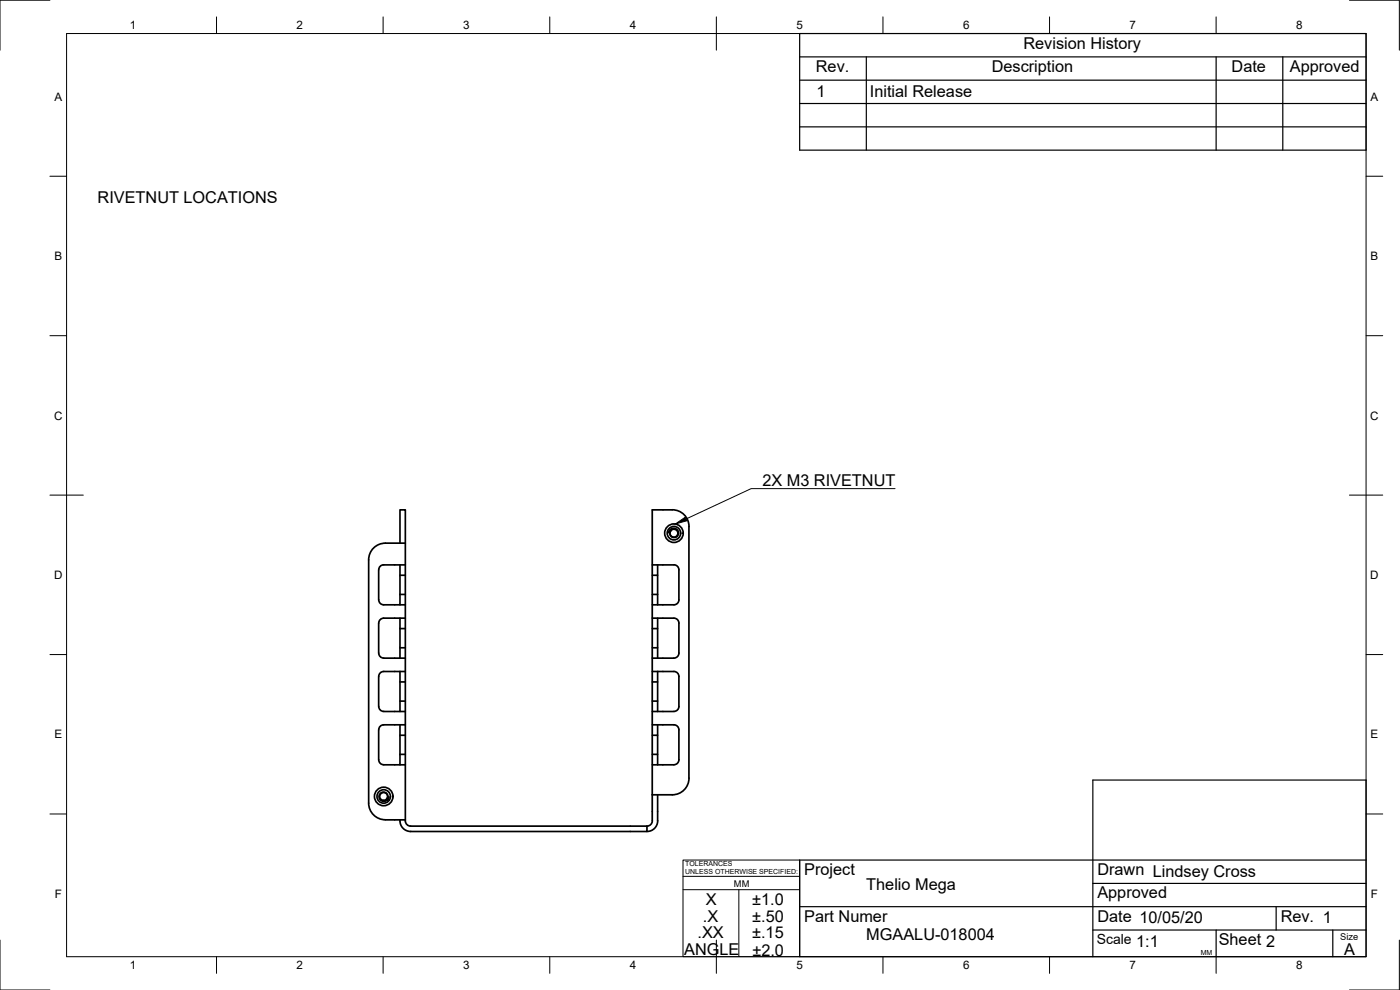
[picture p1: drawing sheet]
<svg xmlns="http://www.w3.org/2000/svg" width="420mm" height="297mm" viewBox="0 0 420 297" stroke-linecap="round" stroke-linejoin="round" font-family="sans-serif">
<!-- layer: Visible -->
<g fill="none" stroke="#000" stroke-width=".51">
<path d="M201.1 159l.9-.5 1.2 .4 .4 .9-.3 1-.8 .5-1.1-.4-.4-.8 .4-.9-.3 1.1 .7 .8h.8l.5-.3 .3-1-.5-.8-.9-.3-.8 .4-.5 .8zM202.5 158.8l-1.1 .3M206.8 158v75.5a5 5 0 0 1-5 5h-6.1M206.8 158a5 5 0 0 0-5-5h-6.1v85.5M120 163v-10h1.6v93.3M120 169.5v12M120 172.6h1.6M120 178.4h1.6M121.6 163h-2.7a11.2 11.2 0 0 0-5.8 .7 5 5 0 0 0-2.5 4.3v73a5 5 0 0 0 5 5M121.6 169.5h-6.5a1.45 1.45 0 0 0-1.4 1.5l-.1 9a1.54 1.54 0 0 0 1.6 1.5h6.4M195.7 169.5h6.6a1.49 1.49 0 0 1 1.5 1.5v9a1.49 1.49 0 0 1-1.5 1.5h-6.6M195.7 172.6h1.7"/>
<path d="M195.7 178.4h1.7M197.4 169.5v12M120 185.5v12M120 188.6h1.6M120 194.4h1.6M121.6 185.5h-6.4a1.52 1.52 0 0 0-1.6 1.5l.1 9a1.49 1.49 0 0 0 1.5 1.4l6.4 .1M195.7 185.5h6.6a1.49 1.49 0 0 1 1.5 1.5v9a1.49 1.49 0 0 1-1.5 1.4l-6.6 .1M195.7 188.6h1.7M195.7 194.4h1.7M197.4 185.5v12M113.6 219l.1 9a1.49 1.49 0 0 0 1.5 1.5M120 217.5v12"/>
<path d="M120 201.5v12M120 204.6h1.6M120 210.4h1.6M121.6 217.5h-6.4a1.49 1.49 0 0 0-1.5 1.5M121.6 201.5h-6.4a1.52 1.52 0 0 0-1.6 1.5l.1 9a1.49 1.49 0 0 0 1.5 1.5h6.4M195.7 201.5h6.6a1.49 1.49 0 0 1 1.5 1.5v9a1.49 1.49 0 0 1-1.5 1.5h-6.6M195.7 217.5h6.6a1.49 1.49 0 0 1 1.5 1.5M195.7 204.6h1.7M195.7 210.4h1.7M197.4 201.5v12M197.4 217.5v12M203.8 219v9a1.49 1.49 0 0 1-1.5 1.5"/>
<path d="M115.1 229.5h6.5M116 239.8l.3-.7-.2-.8-.6-.5-.8 .1-.6 .5-.1 .8 .4 .7 .6 .2M116 239.8l.4-.8-.2-.8-.7-.5-.9 .1-.5 .3-.4 .8 .3 .9 .4 .4 1 .2 .6-.2 .5-.5 .1-.6-.7 1h-.9M116 239.8l-1 .3M120 220.6h1.6M120 226.3h1.6M195.7 238.5v7.8M195.7 229.5h6.5M195.7 220.6h1.7M195.7 226.3h1.7M197.4 238.5v7.8M115.6 246h6"/>
<path d="M120 246.3a3.2 3.2 0 0 0 3.2 3.2M120 246v.3M121.6 246.3a1.6 1.6 0 0 0 1.6 1.6M123.2 247.9h71M194.2 247.9v1.6h-71M195.8 246.3a1.6 1.6 0 0 1-1.6 1.6M197.4 246.3a3.2 3.2 0 0 1-3.2 3.2"/>
<circle cx="202.3" cy="160" r="2.78"/>
<circle cx="202.3" cy="160" r="2.02"/>
<circle cx="115.2" cy="239" r="2.78"/>
<circle cx="115.2" cy="239" r="2.02"/>
</g>
<!-- layer: Border -->
<g fill="none" stroke="#000" stroke-width=".3">
<path d="M15 .1h-15v15M20 10.1h390v276.9h-390zM65 5.1v5M115 5.1v5M165 5.1v5M215 5.1v10M265 5.1v5M315 5.1v5M365 5.1v5M405 .1h15v15M15 52.9h5M410 52.9h5"/>
<path d="M15 100.7h5M410 100.7h5M15 148.6h10M405 148.6h10M15 196.4h5M410 196.4h5M15 244.2h5M410 244.2h5M0 282.1v14.9h15M65 287v5M115 287v5M165 287v5"/>
<path d="M215 282.1v9.9M265 287v5M315 287v5M365 287v5M420 282.1v14.9h-15"/>
</g>
<!-- layer: TitleBlock -->
<g fill="none" stroke="#000" stroke-width=".36">
<path d="M240 10.1h170v34.9h-170zM240 17.1h170M260 17.1v27.9M365 17.1v27.9M385 17.1v27.9M240 38.1h170M240 31.1h170M240 24.1h170M410 258h-170v29h170v-53h-82v53M240 272h170M328 279h82M328 265.1h82"/>
<path d="M365 279v8M383 272v7M400 279v8"/>
</g>
<path d="M205 258h35v29h-35zM205 262.9h35M205 266.9h35M221.7 266.9v20" fill="none" stroke="#000" stroke-width=".3"/>
<!-- layer: Annotations -->
<path d="M202.7 157.2l2.9-2 .5 1.1z" fill="#000" stroke="#000" stroke-width=".3"/>
<path d="M268.6 146.6h-43.2l-19.5 9.1" fill="none" stroke="#000" stroke-width=".3"/>
<g font-size="4.9">
<text x="307.1" y="14.6">Revision History</text>
<text x="244.9" y="21.6">Rev.</text>
<text x="297.6" y="21.6">Description</text>
<text x="369.6" y="21.6">Date</text>
<text x="387.1" y="21.6">Approved</text>
<text x="245" y="29.1">1</text>
<text x="261.1" y="29.1">Initial Release</text>
<text x="29.3" y="60.9">RIVETNUT LOCATIONS</text>
<text x="228.8" y="145.9">2X M3 RIVETNUT</text>
<text x="241.3" y="262.6">Project</text>
<text x="329.3" y="262.6">Drawn Lindsey Cross</text>
<text x="260" y="267">Thelio Mega</text>
<text x="329.3" y="269.5">Approved</text>
<text x="211.9" y="271.6">X</text>
<text x="225.8" y="271.6">±1.0</text>
<text x="209.3" y="281.5">.XX</text>
<text x="211" y="276.5">.X</text>
<text x="225.7" y="281.6">±.15</text>
<text x="225.8" y="276.6">±.50</text>
<text x="241.3" y="276.5">Part Numer</text>
<text x="329.3" y="276.5">Date 10/05/20</text>
<text x="384.3" y="276.5">Rev. 1</text>
<text x="205.3" y="286.6">ANGLE</text>
<text x="225.8" y="286.7">±2.0</text>
<text x="260" y="282.1">MGAALU-018004</text>
<text x="341" y="284">1:1</text>
<text x="365.8" y="283.6">Sheet 2</text>
<text x="403.4" y="286.5">A</text>
</g>
<text font-size="4.2" x="329.1" y="283.1">Scale</text>
<g font-size="3.5">
<text x="39" y="8.8">1</text>
<text x="89" y="8.8">2</text>
<text x="139" y="8.8">3</text>
<text x="189" y="8.8">4</text>
<text x="239" y="8.8">5</text>
<text x="289" y="8.8">6</text>
<text x="339" y="8.8">7</text>
<text x="389" y="8.8">8</text>
<text x="16.3" y="30.2">A</text>
<text x="411.3" y="30.2">A</text>
<text x="16.3" y="78">B</text>
<text x="411.3" y="78">B</text>
<text x="16.2" y="125.9">C</text>
<text x="411.2" y="125.9">C</text>
<text x="16.2" y="173.7">D</text>
<text x="411.2" y="173.7">D</text>
<text x="16.3" y="221.6">E</text>
<text x="411.3" y="221.6">E</text>
<text x="16.4" y="269.4">F</text>
<text x="411.4" y="269.4">F</text>
<text x="39" y="290.8">1</text>
<text x="89" y="290.8">2</text>
<text x="139" y="290.8">3</text>
<text x="189" y="290.8">4</text>
<text x="239" y="290.8">5</text>
<text x="289" y="290.8">6</text>
<text x="339" y="290.8">7</text>
<text x="389" y="290.8">8</text>
</g>
<g font-size="2.8">
<text x="220.3" y="266.1">MM</text>
<text x="402.3" y="282.1">Size</text>
</g>
<g font-size="2.1">
<text x="205.6" y="259.8">TOLERANCES</text>
<text x="205.6" y="262.3">UNLESS OTHERWISE SPECIFIED:</text>
<text x="360.4" y="286.5">MM</text>
</g>
</svg>
